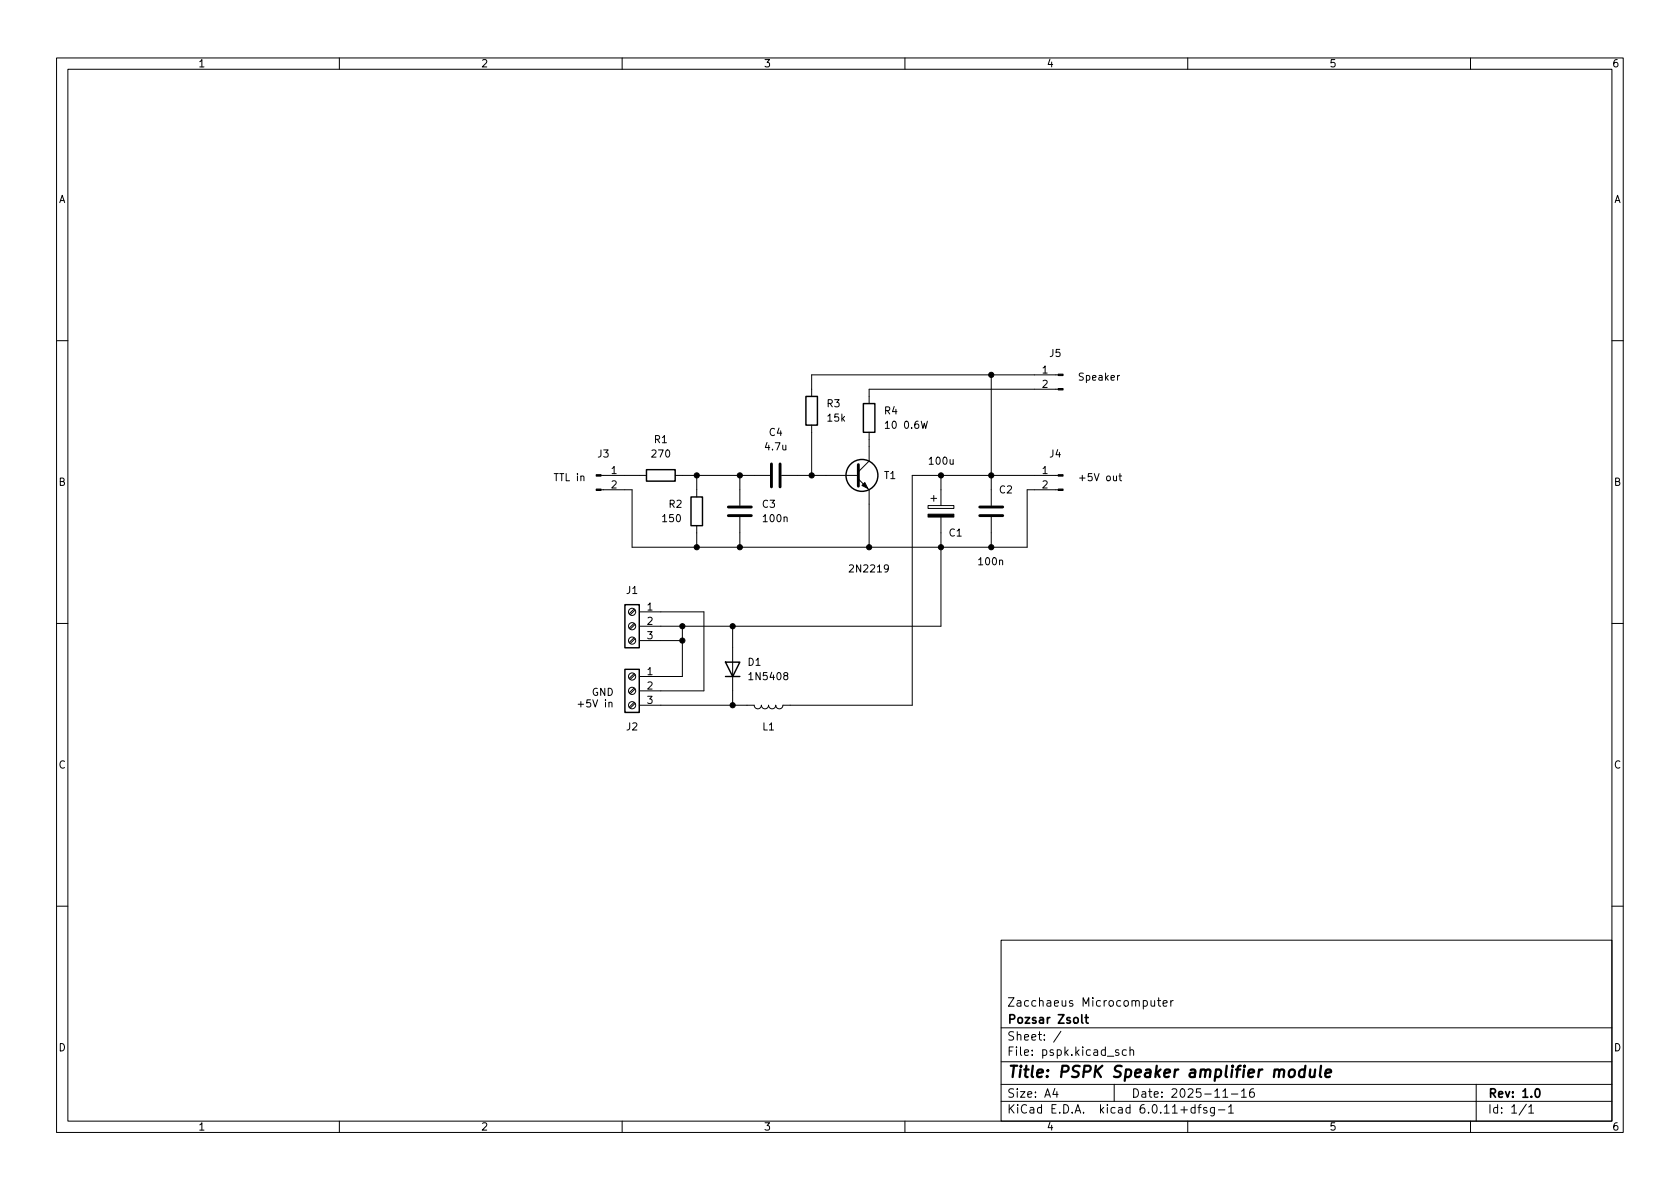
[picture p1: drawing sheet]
<svg xmlns="http://www.w3.org/2000/svg" width="297mm" height="210mm" viewBox="0 0 297 210" stroke-linecap="round" stroke-linejoin="round" font-family="sans-serif">
<g fill="none" stroke="#000" stroke-width=".18">
<path d="M10 10.2h277v190.1h-277zM12 12.2h273v186.1h-273zM60 10.2v2M110 10.2v2M160 10.2v2M210 10.2v2M260 10.2v2M10 60.2h2M138.4 78.7l.1 .8 .3 .1 .1-.2M138.9 78.7v.9M143.5 75.2v8.9M153.7 76.4v5.1l-1.9 1.9"/>
<path d="M175.3 66.3v23.1M187.1 68.8h-33.4v2.6M187.1 66.3h-43.6v3.8M198 66.4l-.4 .2M285 60.2h2M106.3 86.6h5.5v10.2h69.8v-10.2h5.5M106.3 84.1h8M119.4 84.1h16.7M123.2 84.1v3.8M123.2 93v3.8M130.8 84.1v5.3M130.8 91.4v5.4"/>
<path d="M138.2 84.1h13.6M138.6 91.5l.2-.1 .3 .1 .1 .8M151.8 84.7l1.9 1.9v10.2M164.1 89.4h4.6v.5h-4.6zM164.6 88.1h1M165.1 87.6v1M166.4 91.4v19.3h-53.4M166.4 84.1v5.3M168 81.3v.7l.3 .1 .2-.1M168.5 81.3v.8M175.3 91.4v5.4M176.7 99.2l.2-.2 .3 .1 .1 .8"/>
<path d="M187.1 84.1h-25.8v40.6h-22.9a.64 .64 0 0 1-.6 .6 .64 .64 0 0 1-.6-.6 .64 .64 0 0 1-.7 .6 .64 .64 0 0 1-.6-.6 .64 .64 0 0 1-.6 .6 .64 .64 0 0 1-.7-.6 .64 .64 0 0 1-.6 .6 .64 .64 0 0 1-.7-.6h-20.3M193.5 83.7l.4 1.3 .4-1.3M10 110.2h2M112.1 112.8l-.8 .8M112.1 110.2l-.8 .9M112.1 107.7l-.8 .8M112.1 119.1l-.8 .9M112.3 112.9l-.9 .9M112.3 110.4l-.9 .8M112.3 107.9l-.9 .8M112.3 119.3l-.9 .8M113 108.2h11.5v14h-11.5"/>
<path d="M113 113.3h7.6M120.6 110.7v8.9h-7.6M129.5 110.7v14M138.8 119.5l-.2-.3v-.1l.2-.2 .4 .1 .1 .2-.1 .2-.5 .1-.1 .2v.3l.2 .2 .4-.1 .1-.1-.1-.4-.1-.1M157.1 100.4l-.3 .3-.3-.1-.2-.2 .2-.5h.3l.2 .1a.84 .84 0 0 1-.3 1.2h-.2M285 110.2h2M104.8 123.8l.4 1.2 .5-1.2M112.1 124.2l-.8 .8M112.1 121.7l-.8 .8M112.3 124.4l-.9 .8M112.3 121.8l-.9 .9M10 160.2h2"/>
<path d="M177 166.3h108v32h-108zM189.6 177l-.3-.1-.2 .2v.3l.5 .1v.4h-.5M205.6 177.4l.8-.1-.1-.3-.4-.1-.3 .2 .1 .8h.6M207 176.9v1M207.4 176.9l-.3 .1-.1 .2M285 160.2h2M60 198.3v2M110 198.3v2M160 198.3v2M177 194.8h108M177 191.8h108M177 187.8h108"/>
<path d="M177 181.8h108M182.5 186.5v.1M182.5 185.7v.1M184.6 183.8v.1M184.6 183v.1M187.6 182.4l-1.3 1.9M197 191.8v3M199.8 185.8l.2-.2 .4 .1v.9M199.8 185.1v1.5M210 198.3v2M215.4 196.3h1.2M217.2 195.8l.4-.5v1.5"/>
<path d="M217.2 196.8h.9M217.7 193.5h1.2M219.5 193l.4-.5v1.5M219.5 194h.9M221.6 192.5a.59 .59 0 0 0-.7 .7v.5l.2 .3h.4l.2-.1 .1-.5-.2-.2-.4-.1-.3 .3M260 198.3v2M261 191.8v6.5M270.3 195.8l.4-.5v1.5M270.3 196.8h.9"/>
<circle cx="111.8" cy="110.7" r=".63"/>
<circle cx="111.8" cy="113.3" r=".63"/>
<circle cx="111.8" cy="119.6" r=".63"/>
<circle cx="111.8" cy="108.2" r=".63"/>
<circle cx="111.8" cy="124.7" r=".63"/>
<circle cx="111.8" cy="122.2" r=".63"/>
</g>
<path d="M225.4 189.1l-.2 1.4" fill="none" stroke="#000" stroke-width=".4"/>
<path d="M185.6 179.9l-.3 .1-.1 .2" fill="none" stroke="#000" stroke-width=".3"/>
<g fill="none" stroke="#000" stroke-width=".25">
<path d="M142.5 70.1h2v5.1h-2zM152.7 71.4h2v5h-2zM114.3 83.1h5.1v2h-5.1zM122.2 87.9h2v5.1h-2zM110.5 106.9h2.5v7.6h-2.5zM110.5 118.4h2.5v7.6h-2.5zM128.3 117.1h2.5l-1.3 2.5zM128.3 119.6h2.5"/>
<circle cx="152.4" cy="84.1" r="2.82"/>
</g>
<g fill="#000" stroke="#000" stroke-width=".18">
<path d="M187.1 68.7h.9v.3h-.9zM187.1 66.2h.9v.2h-.9zM105.4 86.5h.9v.2h-.9zM105.4 83.9h.9v.3h-.9zM152.9 85.3l.5 1.1-1-.6zM164.1 90.9h4.6v.5h-4.6zM187.1 86.5h.9v.2h-.9zM187.1 83.9h.9v.3h-.9z"/>
<circle cx="175.3" cy="66.3" r=".46"/>
<circle cx="123.2" cy="96.8" r=".46"/>
<circle cx="123.2" cy="84.1" r=".46"/>
<circle cx="130.8" cy="84.1" r=".46"/>
<circle cx="130.8" cy="96.8" r=".46"/>
<circle cx="143.5" cy="84.1" r=".46"/>
<circle cx="153.7" cy="96.8" r=".46"/>
<circle cx="166.4" cy="84.1" r=".46"/>
<circle cx="166.4" cy="96.8" r=".46"/>
<circle cx="175.3" cy="84.1" r=".46"/>
<circle cx="175.3" cy="96.8" r=".46"/>
<circle cx="120.6" cy="110.7" r=".46"/>
<circle cx="120.6" cy="113.3" r=".46"/>
<circle cx="129.5" cy="110.7" r=".46"/>
<circle cx="129.5" cy="124.7" r=".46"/>
</g>
<path d="M128.8 91.2h4M128.8 89.7h4M136.4 82v4.1M137.9 82v4.1M151.8 82.2v3.8M173.2 91.2h4.1M173.2 89.7h4.1" fill="none" stroke="#000" stroke-width=".51"/>
<g font-size="2.8">
<text x="178" y="191.2">Title:</text>
<text x="187.3" y="191.2">PSPK Speaker</text>
<text x="210.8" y="191.2">amplifier</text>
<text x="226.1" y="191.2">module</text>
</g>
<g font-size="2.1">
<text x="178" y="178.5">Zacchaeus</text>
<text x="191.2" y="178.5">Microcomputer</text>
<text x="178" y="184.5">Sheet:</text>
<text x="178" y="181.5">Pozsar</text>
<text x="187" y="181.5">Zsolt</text>
<text x="178" y="187.2">File:</text>
<text x="184.4" y="187.2">pspk.kicad_sch</text>
<text x="178" y="197.4">KiCad</text>
<text x="178" y="194.6">Size:</text>
<text x="184.7" y="194.6">A4</text>
<text x="185.7" y="197.4">E.D.A.</text>
<text x="194.6" y="197.4">kicad</text>
<text x="200" y="194.6">Date:</text>
<text x="201.8" y="197.4">6.0.11+dfsg-1</text>
<text x="207" y="194.6">2025-11-16</text>
<text x="263" y="194.6">Rev:</text>
<text x="263" y="197.4">Id:</text>
<text x="267.1" y="197.4">1/1</text>
<text x="269.1" y="194.6">1.0</text>
</g>
<g font-size="1.8">
<text x="35" y="12.3">1</text>
<text x="85" y="12.3">2</text>
<text x="135" y="12.3">3</text>
<text x="185" y="12.3">4</text>
<text x="235" y="12.3">5</text>
<text x="285" y="12.3">6</text>
<text x="10.4" y="36.3">A</text>
<text x="285.4" y="36.3">A</text>
<text x="185.4" y="63.5">J5</text>
<text x="184.1" y="66">1</text>
<text x="184.1" y="68.6">2</text>
<text x="190.5" y="67.3">Speaker</text>
<text x="135.8" y="77.5">C4</text>
<text x="146.1" y="72.4">R3</text>
<text x="146.1" y="74.9">15k</text>
<text x="156.2" y="73.7">R4</text>
<text x="156.2" y="76.2">10</text>
<text x="159.8" y="76.2">0.6W</text>
<text x="105.5" y="81.3">J3</text>
<text x="107.9" y="83.8">1</text>
<text x="114.9" y="81.3">270</text>
<text x="115.5" y="78.7">R1</text>
<text x="135" y="80">4.7u</text>
<text x="164" y="82.6">100u</text>
<text x="184.1" y="83.8">1</text>
<text x="185.4" y="81.3">J4</text>
<text x="10.3" y="86.3">B</text>
<text x="97.8" y="85.1">TTL in</text>
<text x="107.9" y="86.4">2</text>
<text x="156.2" y="85.1">T1</text>
<text x="176.5" y="87.6">C2</text>
<text x="184.1" y="86.4">2</text>
<text x="190.5" y="85.1">+5V</text>
<text x="195.5" y="85.1">out</text>
<text x="285.3" y="86.3">B</text>
<text x="116.8" y="92.7">150</text>
<text x="118.1" y="90.2">R2</text>
<text x="134.6" y="90.2">C3</text>
<text x="134.6" y="92.7">100n</text>
<text x="167.6" y="95.3">C1</text>
<text x="149.9" y="101.6">2N2219</text>
<text x="172.7" y="100.3">100n</text>
<text x="110.6" y="105.4">J1</text>
<text x="114.3" y="107.9">1</text>
<text x="114.3" y="110.5">2</text>
<text x="114.3" y="113">3</text>
<text x="114.3" y="119.4">1</text>
<text x="132.1" y="118.1">D1</text>
<text x="101.8" y="125.1">+5V</text>
<text x="104.6" y="123">GND</text>
<text x="106.8" y="125.1">in</text>
<text x="114.3" y="121.9">2</text>
<text x="114.3" y="124.5">3</text>
<text x="132.1" y="120.7">1N5408</text>
<text x="110.6" y="129.5">J2</text>
<text x="134.7" y="129.5">L1</text>
<text x="10.3" y="136.3">C</text>
<text x="285.3" y="136.3">C</text>
<text x="10.3" y="186.3">D</text>
<text x="285.3" y="186.3">D</text>
<text x="35" y="200.3">1</text>
<text x="85" y="200.3">2</text>
<text x="135" y="200.3">3</text>
<text x="185" y="200.3">4</text>
<text x="235" y="200.3">5</text>
<text x="285" y="200.3">6</text>
</g>
</svg>
